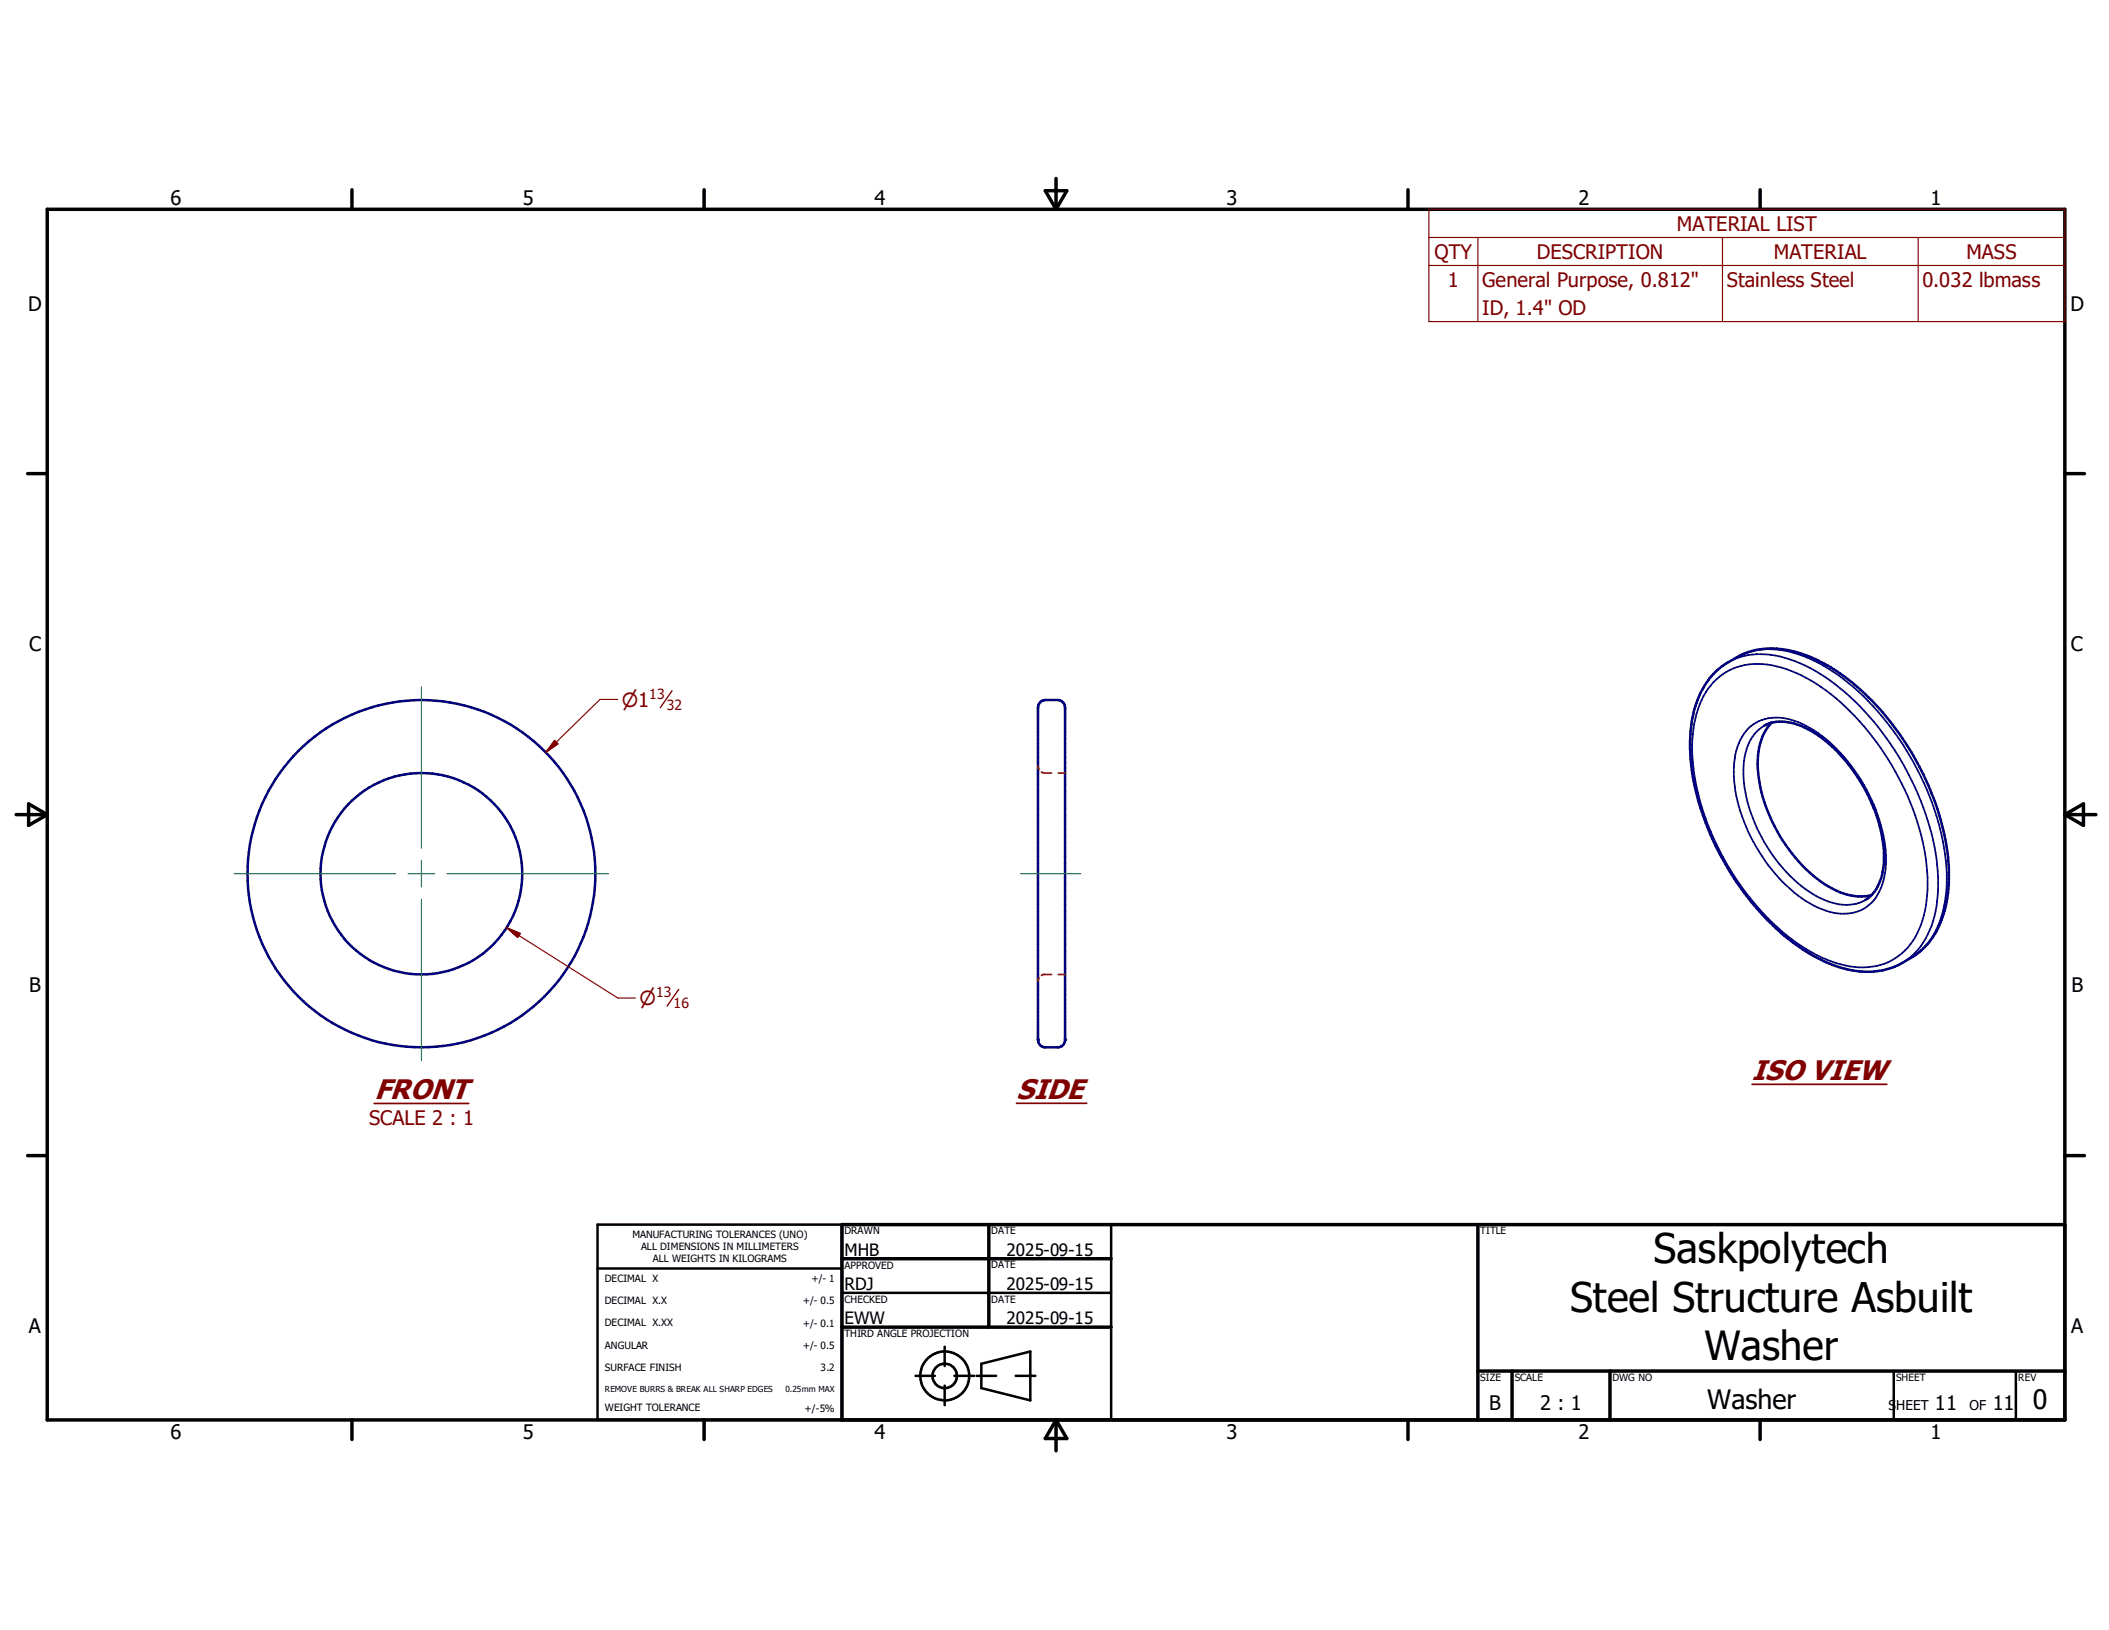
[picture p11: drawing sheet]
<svg xmlns="http://www.w3.org/2000/svg" width="279mm" height="216mm" viewBox="0 0 279 216" stroke-linecap="round" stroke-linejoin="round" font-family="sans-serif">
<g fill="none" stroke="#000080" stroke-width=".33">
<circle cx="55.8" cy="115.7" r="13.4"/>
<circle cx="55.8" cy="115.7" r="23"/>
</g>
<path d="M49.6 146.2h12.5" fill="none" stroke="#800000" stroke-width=".23"/>
<circle cx="141.1" cy="137.7" r=".17" fill="#000080"/>
<path d="M137.5 93.7v44M141.1 93.7v44" fill="none" stroke="#000080" stroke-width=".33"/>
<circle cx="137.5" cy="137.7" r=".17" fill="#000080"/>
<path d="M137.5 93.7a1 1 0 0 1 1-1h1.6a1 1 0 0 1 1 1M227.3 89l.2-.2a13.2 13.2 0 0 1 2.9-1.9 9.8 9.8 0 0 1 5-1 18.6 18.6 0 0 1 10.3 4.8 37.4 37.4 0 0 1 9.8 13.4l.8 2a31.4 31.4 0 0 1 1.9 8.9l-.1 2.8a14.1 14.1 0 0 1-1.3 5.1 9.4 9.4 0 0 1-3.1 3.6l-1.7 1.1a10.3 10.3 0 0 1-8.8 .4 25.9 25.9 0 0 1-10.8-8.1l-1.4-1.7a35.9 35.9 0 0 1-3.2-5.2 34.6 34.6 0 0 1-3.8-12 16 16 0 0 1 1.9-10.3l.6-.9zM233.7 96.1a5.8 5.8 0 0 1 5.3 .2 19.7 19.7 0 0 1 8.7 9.5 16.1 16.1 0 0 1 1.6 10.1 5.2 5.2 0 0 1-2.2 3.3M234.7 95.7a7.9 7.9 0 0 0-1.8 6.1 20.9 20.9 0 0 0 9.3 15.6 7.5 7.5 0 0 0 5.7 1.2M137.5 137.7l.1 .4a.96 .96 0 0 0 .7 .6h2a.98 .98 0 0 0 .8-1" fill="none" stroke="#000080" stroke-width=".33"/>
<path d="M137.5 101.5l.1 .4M138 102.3l.4 .1h.9M140.2 102.4h.9M137.6 129.5l-.1 .5M139.3 129.1h-1.1l-.2 .1M140.2 129.1h.9" fill="none" stroke="#804000" stroke-width=".23"/>
<path d="M134.7 146.1h9.3M232.1 143.6h17.9" fill="none" stroke="#800000" stroke-width=".23"/>
<path d="M227 90.4a8.3 8.3 0 0 1 8.4-2.1 20.5 20.5 0 0 1 9.1 5.3 35.7 35.7 0 0 1 10.7 21.1 14.9 14.9 0 0 1-1.8 9.9 7.9 7.9 0 0 1-8.3 3.4 20.1 20.1 0 0 1-10.3-5.8 36.1 36.1 0 0 1-10.4-20.4 15.2 15.2 0 0 1 1.9-10.6zM229 87.7a9.8 9.8 0 0 1 8.1-.4 24.2 24.2 0 0 1 9.9 6.9 37.8 37.8 0 0 1 9.6 19.6 17.8 17.8 0 0 1-1.2 10 8.4 8.4 0 0 1-3.4 3.8M230.1 87.1a9.8 9.8 0 0 1 8.2-.4 25.4 25.4 0 0 1 11.1 8.2 35.8 35.8 0 0 1 8.5 20.7 14.7 14.7 0 0 1-2.3 9.1l-1.1 1.2-1.4 1M231.6 96.5a5.7 5.7 0 0 1 6.1-1 17 17 0 0 1 8 6.6 21.8 21.8 0 0 1 4.2 11.7 8.1 8.1 0 0 1-2 5.8 5.8 5.8 0 0 1-6.6 .8 17.7 17.7 0 0 1-7.9-7 21.1 21.1 0 0 1-3.7-11.8 7.8 7.8 0 0 1 1.9-5.1zM233.7 96.1a5.9 5.9 0 0 0-2.7 4.7 18.1 18.1 0 0 0 3.1 11.3 17.8 17.8 0 0 0 7.6 7.1 6 6 0 0 0 5.4 0" fill="none" stroke="#000080" stroke-width=".23"/>
<g fill="none" stroke="#000" stroke-width=".46">
<path d="M6.3 27.7h267.3v160.4h-267.3zM46.6 25.1v2.6M93.3 25.1v2.6M138.5 25.3h2.8l-1.4 2.4zM139.9 23.6v4.1M186.5 25.1v2.6M233.2 25.1v2.6M3.7 62.7h2.6M273.6 62.7h2.5M2.1 107.9h4.2M3.8 106.5l2.5 1.4-2.5 1.4zM273.6 107.9h4.1"/>
<path d="M273.6 107.9l2.4-1.4v2.8zM3.7 153.1h2.6M273.6 153.1h2.5M111.5 166.7h35.7M111.5 175.8h35.7M131 162.2v13.6M195.8 162.2v25.9M273.6 162.2h-162.1v25.9M46.6 188.1v2.6M93.3 188.1v2.6M139.9 188.1v4.1M139.9 188.1l1.4 2.4h-2.8z"/>
<path d="M186.5 188.1v2.6M195.8 181.6h77.8M200.3 181.6v6.5M213.3 181.6v6.5M233.2 188.1v2.6"/>
</g>
<g fill="none" stroke="#000" stroke-width=".33">
<path d="M79.2 168h32.3M79.2 162.2h32.3v25.9h-32.3zM111.5 171.2h35.7M125.2 178.4v2.5M147.2 162.2v25.9M121.3 182.2h2.6M125.2 183.5v2.6M126.4 182.2h2.6M129.4 182.2h2.6M130 180.6l6.5-1.6v6.5l-6.5-1.6zM134.6 182.2h2.6M250.9 181.6v6.5"/>
<path d="M267.1 181.6v6.5"/>
<circle cx="125.2" cy="182.2" r="1.62"/>
<circle cx="125.2" cy="182.2" r="3.2"/>
</g>
<path d="M189.3 27.7h84.3v14.9h-84.3zM189.3 31.5h84.3M189.3 35.2h84.3M195.8 31.5v11.1M228.2 31.5v11.1M254.1 31.5v11.1M73.5 98.1l.4 .4-1.6 1.1zM81.8 92.6h-2.3l-7.2 7M67.1 122.9l14.8 9.3h2.3M67.1 122.9l1.8 .7-.3 .6z" fill="none" stroke="#800000" stroke-width=".15"/>
<path d="M89 91.5l-1.5 2.2M89.9 131.1l-1.5 2.2" fill="none" stroke="#800000" stroke-width=".18"/>
<g fill="#800000" stroke="#800000" stroke-width=".15">
<path d="M73.5 98.1l.4 .4-1.6 1.1z"/>
<path d="M67.1 122.9l1.8 .7-.3 .6z"/>
</g>
<path d="M55.8 91v21.3M31 115.7h21.4M54.1 115.7h3.5M55.8 114v3.5M55.8 119.1v21.4M59.2 115.7h21.4M135.2 115.7h8" fill="none" stroke="#008040" stroke-width=".15"/>
<g font-size="5.4">
<text x="219.1" y="167.3">Saskpolytech</text>
<text x="208" y="173.7">Steel Structure Asbuilt</text>
</g>
<text font-size="5.3" x="225.8" y="180.2">Washer</text>
<g font-size="3.8" fill="#800000">
<text x="232.1" y="143">ISO VIEW</text>
<text x="49.6" y="145.5">FRONT</text>
<text x="134.7" y="145.5">SIDE</text>
</g>
<g font-size="3.5">
<text x="226.1" y="186.7">Washer</text>
<text x="269.3" y="186.7">0</text>
</g>
<g font-size="2.7">
<text x="22.6" y="27.1">6</text>
<text x="69.3" y="27.1">5</text>
<text x="115.9" y="27.1">4</text>
<text x="162.5" y="27.1">3</text>
<text x="209.1" y="27.1">2</text>
<text x="255.7" y="27.1">1</text>
<text x="3.7" y="41.1">D</text>
<text x="274.3" y="41.1">D</text>
<text x="3.9" y="86.3">C</text>
<text x="274.4" y="86.3">C</text>
<text x="3.9" y="131.4">B</text>
<text x="274.4" y="131.4">B</text>
<text x="3.8" y="176.6">A</text>
<text x="274.4" y="176.6">A</text>
<text x="22.6" y="190.6">6</text>
<text x="69.3" y="190.6">5</text>
<text x="115.9" y="190.6">4</text>
<text x="162.5" y="190.6">3</text>
<text x="197.3" y="186.8">B</text>
<text x="204" y="186.8">2 : 1</text>
<text x="209.1" y="190.6">2</text>
<text x="255.7" y="190.6">1</text>
<text x="256.3" y="186.7">11</text>
<text x="264" y="186.7">11</text>
</g>
<g font-size="2.7" fill="#800000">
<text x="190" y="34.3">QTY</text>
<text x="203.6" y="34.3">DESCRIPTION</text>
<text x="222.2" y="30.6">MATERIAL LIST</text>
<text x="235" y="34.3">MATERIAL</text>
<text x="260.5" y="34.3">MASS</text>
<text x="191.8" y="38">1</text>
<text x="196.3" y="38.1">General Purpose, 0.812&quot;</text>
<text x="196.3" y="41.8">ID, 1.4&quot; OD</text>
<text x="228.8" y="38.1">Stainless Steel</text>
<text x="254.7" y="38.1">0.032 lbmass</text>
<text x="48.9" y="149">SCALE 2 : 1</text>
</g>
<g font-size="2.5" fill="#800000">
<text x="82.4" y="93.6">n1</text>
<text x="84.7" y="133.1">n</text>
</g>
<g font-size="2.3">
<text x="111.9" y="166.4">MHB</text>
<text x="133.3" y="166.3">2025-09-15</text>
<text x="111.9" y="170.9">RDJ</text>
<text x="133.3" y="170.9">2025-09-15</text>
<text x="111.9" y="175.4">EWW</text>
<text x="133.3" y="175.4">2025-09-15</text>
</g>
<g font-size="1.9" fill="#800000">
<text x="86" y="92.6">13</text>
<text x="88.4" y="94">32</text>
<text x="86.9" y="132.1">13</text>
<text x="89.2" y="133.5">16</text>
</g>
<g font-size="1.8">
<text x="250.2" y="186.7">SHEET</text>
<text x="260.9" y="186.7">OF</text>
</g>
<g font-size="1.3">
<text x="83.8" y="164">MANUFACTURING TOLERANCES (UNO)</text>
<text x="84.9" y="165.6">ALL DIMENSIONS IN MILLIMETERS</text>
<text x="86.5" y="167.2">ALL WEIGHTS IN KILOGRAMS</text>
<text x="111.9" y="163.5">DRAWN</text>
<text x="131.3" y="163.5">DATE</text>
<text x="131.3" y="168">DATE</text>
<text x="196.1" y="163.5">TITLE</text>
<text x="80.1" y="169.8">DECIMAL X</text>
<text x="80.1" y="172.8">DECIMAL X.X</text>
<text x="106.3" y="172.8">+/- 0.5</text>
<text x="107.5" y="169.8">+/- 1</text>
<text x="111.9" y="172.6">CHECKED</text>
<text x="111.9" y="168">APPROVED</text>
<text x="131.3" y="172.6">DATE</text>
<text x="80.1" y="175.7">DECIMAL X.XX</text>
<text x="80.1" y="178.6">ANGULAR</text>
<text x="106.3" y="175.7">+/- 0.1</text>
<text x="106.3" y="178.6">+/- 0.5</text>
<text x="111.9" y="177.1">THIRD ANGLE PROJECTION</text>
<text x="80.1" y="181.6">SURFACE FINISH</text>
<text x="108.7" y="181.6">3.2</text>
<text x="196.1" y="182.9">SIZE</text>
<text x="200.7" y="182.9">SCALE</text>
<text x="213.6" y="182.9">DWG NO</text>
<text x="251.2" y="182.9">SHEET</text>
<text x="267.4" y="182.9">REV</text>
<text x="80.1" y="186.9">WEIGHT TOLERANCE</text>
<text x="106.6" y="187">+/-5%</text>
</g>
<g font-size="1.1">
<text x="80.1" y="184.3">REMOVE BURRS &amp; BREAK ALL SHARP EDGES</text>
<text x="104.1" y="184.4">0.25mm MAX</text>
</g>
</svg>
